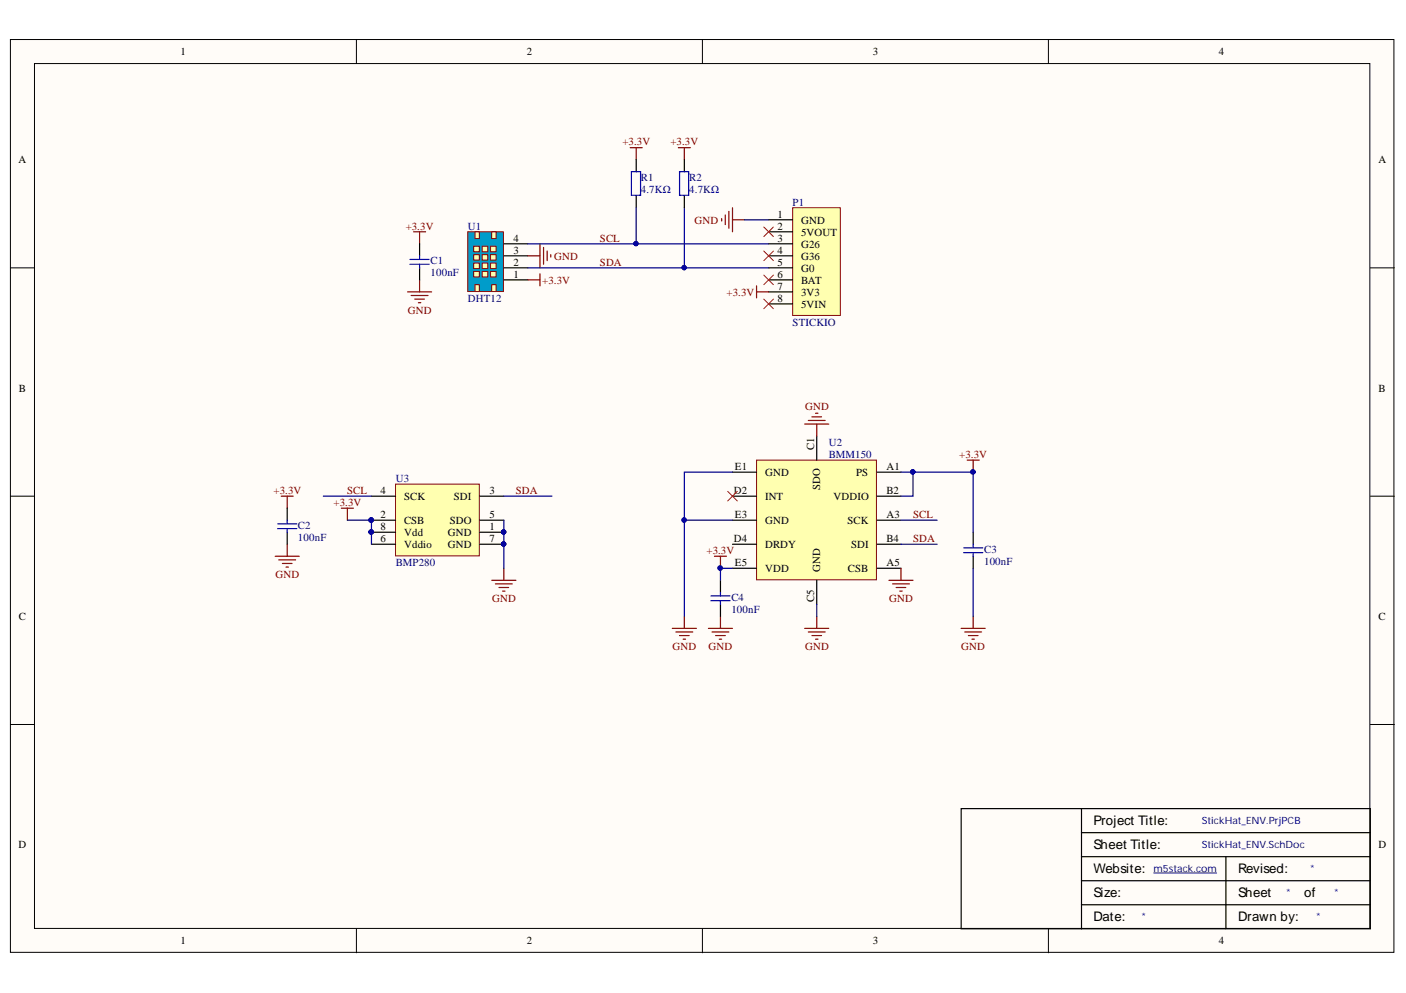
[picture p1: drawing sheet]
<svg xmlns="http://www.w3.org/2000/svg" width="297mm" height="210mm" viewBox="0 0 297 210" stroke-linecap="round" stroke-linejoin="round" font-family="sans-serif">
<g fill="#fffcf8" stroke="#000" stroke-width=".21">
<path d="M2.2 8.4h292.3v192.9h-292.3z"/>
<path d="M7.3 13.4h282.1v182.9h-282.1z"/>
</g>
<path d="M75.3 8.4v5M148.4 8.4v5M221.5 8.4v5M2.2 56.6h5.1M289.5 56.6h5.1M2.2 104.9h5.1M289.5 104.9h5.1M2.2 153.1h5.1M289.5 153.1h5.1M75.3 196.3v5.1M148.4 196.3v5.1M221.5 196.3v5.1" fill="none" stroke="#000" stroke-width=".21"/>
<path d="M228.5 170.9h-25.4v25.4h25.4M228.5 170.9h61v25.4h-61M228.5 176h61M228.5 170.9v25.4M228.5 191.2h61M228.5 186.2h61M228.5 181.1h61M259 181.1v15.2" fill="none" stroke="#000" stroke-width=".25"/>
<path d="M243.7 184.5h13.3" fill="none" stroke="#000080" stroke-width=".21"/>
<path d="M167.5 43.9h10v22.8h-10z" fill="#ffffb0" stroke="#800000" stroke-width=".21"/>
<path d="M162.4 46.5h5.1M162.4 49h5.1M162.4 51.5h5.1M162.4 54.1h5.1M162.4 56.6h5.1M162.4 59.2h5.1M162.4 61.7h5.1M162.4 64.2h5.1" fill="none" stroke="#000" stroke-width=".25"/>
<path d="M161.4 58.1l2 2.1M161.4 53.1l2 2M161.4 48l2 2M163.4 58.1l-2 2.1M163.4 53.1l-2 2M163.4 48l-2 2M161.4 63.2l2 2.1M163.4 63.2l-2 2.1" fill="none" stroke="#f00" stroke-width=".21"/>
<g fill="none" stroke="#800000" stroke-width=".25">
<path d="M133.1 31.2h2.6M134.4 31.2v2.6M143.3 31.2h2.6M144.6 31.2v2.6M87.4 49h2.5M88.6 49v2.5M88.6 59.2v2.5M152.5 46.2v.5M153.2 45.4v2.1M154 44.7v3.5M154.8 43.9v5.1M154.8 46.5h2.5"/>
<path d="M86.1 61.7h5.1M86.9 62.5h3.5M87.6 63.2h2.1M88.4 64h.5M159.8 61.7h2.6M159.8 60.4v2.6"/>
</g>
<path d="M83.6 102.3h17.7v15.2h-17.7z" fill="#ffffb0" stroke="#800000" stroke-width=".21"/>
<path d="M78.5 112.5h5.1M78.5 110h5.1M78.5 104.9h5.1M78.5 115h5.1M101.4 112.5h5M101.4 110h5M101.4 104.9h5M101.4 115h5" fill="none" stroke="#000" stroke-width=".25"/>
<g fill="#000080" stroke="#000080" stroke-width=".21">
<circle cx="106.4" cy="112.5" r=".46"/>
<circle cx="78.4" cy="109.9" r=".47"/>
<circle cx="106.4" cy="115" r=".46"/>
<circle cx="78.4" cy="112.5" r=".46"/>
</g>
<path d="M72.1 107.4h2.6M73.4 107.4v2.6M103.9 122.7h5.1M104.7 123.4h3.5M105.4 124.2h2.1M106.2 125h.5M106.4 120.1v2.6" fill="none" stroke="#800000" stroke-width=".25"/>
<path d="M98.8 49h7.5v12.6h-7.5z" fill="#009cca" stroke="#800000" stroke-width=".21"/>
<path d="M106.4 59.2h5.1M106.4 56.6h5.1M106.4 54.1h5.1M106.4 51.5h5.1" fill="none" stroke="#000" stroke-width=".25"/>
<g fill="#ffffb0" stroke="#800000" stroke-width=".21">
<path d="M100.1 57.4h1.2v1.2h-1.2z"/>
<path d="M100.1 55.6h1.2v1.2h-1.2z"/>
<path d="M100.1 53.8h1.2v1.2h-1.2z"/>
<path d="M100.1 52h1.2v1.2h-1.2z"/>
<path d="M101.9 57.4h1.1v1.2h-1.1z"/>
<path d="M101.9 55.6h1.1v1.2h-1.1z"/>
<path d="M101.9 53.8h1.1v1.2h-1.1z"/>
<path d="M101.9 52h1.1v1.2h-1.1z"/>
<path d="M103.6 57.4h1.2v1.2h-1.2z"/>
<path d="M103.6 53.8h1.2v1.2h-1.2z"/>
<path d="M103.6 52h1.2v1.2h-1.2z"/>
<path d="M103.6 55.6h1.2v1.2h-1.2z"/>
<path d="M100.3 49h1v1.4h-1z"/>
<path d="M103.9 49h.9v1.4h-.9z"/>
<path d="M100.3 60.2h1v1.4h-1z"/>
<path d="M103.9 60.2h.9v1.4h-.9z"/>
</g>
<g fill="none" stroke="#800000" stroke-width=".25">
<path d="M111.5 59.2h2.6M111.5 54.1h2.6M114.1 51.5v5.1M114.1 57.9v2.5M114.8 52.3v3.6M115.6 53.1v2M116.4 53.8v.5M58.1 117.6h5.1M58.9 118.3h3.6M59.4 104.9h2.5M59.7 119.1h2M60.4 119.9h.5"/>
<path d="M60.7 104.9v2.5M60.7 115v2.6"/>
</g>
<path d="M159.8 97.3h25.4v25.3h-25.4z" fill="#ffffb0" stroke="#800000" stroke-width=".21"/>
<g fill="none" stroke="#000" stroke-width=".25">
<path d="M134.4 33.8v2.5M144.6 33.8v2.5M88.6 51.5v2.6M88.6 56.6v2.6M134.4 41.4v2.5M144.6 41.4v2.5M154.8 99.8h5M172.5 92.2v5.1M185.3 99.8h5M60.7 107.4v2.6M60.7 112.5v2.5M154.8 110h5"/>
<path d="M154.8 104.9h5M154.8 115h5M185.3 110h5M185.3 104.9h5M185.3 115h5M205.6 112.5v2.5M205.6 117.6v2.5M152.2 122.7v2.5M152.2 127.7v2.6M154.8 120.1h5M172.5 122.7v5M185.3 120.1h5"/>
</g>
<g fill="none" stroke="#800000" stroke-width=".25">
<path d="M170 89.6h5.1M170.8 88.9h3.5M171.5 88.1h2.1M172.3 87.4h.5M172.5 89.6v2.6M204.3 97.3h2.6M205.6 97.3v2.5M150.9 117.6h2.6M152.2 117.6v2.5M142 132.8h5.1M142.8 133.6h3.6M143.6 134.3h2"/>
<path d="M144.3 135.1h.5M144.6 130.3v2.5M149.7 132.8h5.1M150.4 133.6h3.6M151.2 134.3h2M152 135.1h.5M152.2 130.3v2.5M170 132.8h5.1M170.8 133.6h3.5M171.5 134.3h2.1M172.3 135.1h.5M172.5 130.3v2.5"/>
<path d="M187.8 122.7h5.1M188.6 123.4h3.5M189.3 124.2h2.1M190.1 125h.5M190.3 120.1v2.6M203.1 132.8h5M203.8 133.6h3.6M204.6 134.3h2M205.3 135.1h.6M205.6 130.3v2.5"/>
</g>
<g fill="#000080" stroke="#000080" stroke-width=".21">
<circle cx="205.5" cy="99.8" r=".46"/>
<circle cx="152.2" cy="120.1" r=".46"/>
<circle cx="134.4" cy="51.5" r=".46"/>
<circle cx="144.5" cy="56.6" r=".46"/>
<circle cx="106.4" cy="115" r=".46"/>
<circle cx="106.4" cy="112.5" r=".46"/>
<circle cx="78.4" cy="112.5" r=".46"/>
<circle cx="78.4" cy="109.9" r=".47"/>
<circle cx="144.5" cy="109.9" r=".46"/>
<circle cx="192.8" cy="99.8" r=".46"/>
</g>
<path d="M153.7 103.9l2.1 2M155.8 103.9l-2.1 2" fill="none" stroke="#f00" stroke-width=".21"/>
<g fill="none" stroke="#00f" stroke-width=".25">
<path d="M133.4 36.3h1.9v5h-1.9zM143.6 36.3h1.9v5h-1.9zM86.6 54.8h4.1M86.6 55.9h4.1M88.6 54.1v.7M88.6 55.9v.7M58.6 110.7h4.1M58.6 111.7h4.1M60.7 110v.7M60.7 111.7v.8M203.6 115.8h4M203.6 116.8h4"/>
<path d="M205.6 115v.8M205.6 116.8v.8M150.2 126h4M150.2 127h4M152.2 125.2v.8M152.2 127v.7"/>
</g>
<g fill="none" stroke="#000080" stroke-width=".25">
<path d="M111.5 56.6h50.9M111.5 51.5h50.9M134.4 43.9v7.6M144.6 43.9v12.7M157.3 46.5h5.1M154.8 99.8h-10.2v10.2M190.3 99.8h15.3v12.7M192.9 99.8v5.1h-2.6M68.3 104.9h10.2M73.4 110h5.1v5M106.4 110v10.1M106.4 104.9h10.2"/>
<path d="M154.8 110h-10.2v20.3M190.3 110h7.7M190.3 115h7.7M154.8 120.1h-2.6v2.6M172.5 127.7v2.6M205.6 120.1v10.2"/>
</g>
<g font-size="2.8">
<text x="231" y="174.4">Project Title:</text>
<text x="231" y="179.5">Sheet Title:</text>
<text x="231" y="184.6">Website:</text>
<text x="261.6" y="184.6">Revised:</text>
<text x="231" y="189.7">Size:</text>
<text x="261.6" y="189.7">Sheet</text>
<text x="275.5" y="189.7">of</text>
<text x="231" y="194.7">Date:</text>
<text x="261.6" y="194.7">Drawn by:</text>
</g>
<g font-size="2.3">
<text x="38.2" y="11.7">1</text>
<text x="111.3" y="11.7">2</text>
<text x="184.4" y="11.7">3</text>
<text x="257.5" y="11.7">4</text>
<text x="3.9" y="34.5">A</text>
<text x="291.3" y="34.5">A</text>
<text x="164.2" y="46">1</text>
<text x="169.2" y="47.3">GND</text>
<text x="108.5" y="53.6">3</text>
<text x="108.5" y="51.1">4</text>
<text x="164.2" y="48.5">2</text>
<text x="164.2" y="51.1">3</text>
<text x="164.2" y="53.6">4</text>
<text x="169.2" y="49.8">5VOUT</text>
<text x="169.2" y="52.3">G26</text>
<text x="108.5" y="58.7">1</text>
<text x="108.5" y="56.1">2</text>
<text x="164.2" y="56.1">5</text>
<text x="164.2" y="58.7">6</text>
<text x="169.2" y="54.9">G36</text>
<text x="169.2" y="57.4">G0</text>
<text x="169.2" y="60">BAT</text>
<text x="164.2" y="61.2">7</text>
<text x="164.2" y="63.8">8</text>
<text x="169.2" y="62.5">3V3</text>
<text x="169.2" y="65">5VIN</text>
<text x="4" y="82.8">B</text>
<text x="291.3" y="82.8">B</text>
<text x="172" y="95.2" transform="rotate(-90 172 95.2)">C1</text>
<text x="155.3" y="99.3">E1</text>
<text x="161.6" y="100.5">GND</text>
<text x="180.9" y="100.5">PS</text>
<text x="187.3" y="99.3">A1</text>
<text x="80.4" y="104.4">4</text>
<text x="85.4" y="105.7">SCK</text>
<text x="95.9" y="105.7">SDI</text>
<text x="103.4" y="104.4">3</text>
<text x="155" y="104.4">D2</text>
<text x="161.6" y="105.7">INT</text>
<text x="173.3" y="103.7" transform="rotate(-90 173.3 103.7)">SDO</text>
<text x="176.1" y="105.7">VDDIO</text>
<text x="187.3" y="104.4">B2</text>
<text x="80.4" y="109.5">2</text>
<text x="80.4" y="112">8</text>
<text x="85.4" y="110.8">CSB</text>
<text x="85.4" y="113.3">Vdd</text>
<text x="94.6" y="113.3">GND</text>
<text x="95" y="110.8">SDO</text>
<text x="103.4" y="112">1</text>
<text x="103.4" y="109.5">5</text>
<text x="155.3" y="109.5">E3</text>
<text x="161.6" y="110.8">GND</text>
<text x="179.1" y="110.8">SCK</text>
<text x="187.3" y="109.5">A3</text>
<text x="80.4" y="114.6">6</text>
<text x="85.4" y="115.8">Vddio</text>
<text x="94.6" y="115.8">GND</text>
<text x="103.4" y="114.6">7</text>
<text x="155" y="114.6">D4</text>
<text x="155.3" y="119.6">E5</text>
<text x="161.6" y="115.8">DRDY</text>
<text x="179.8" y="115.8">SDI</text>
<text x="187.3" y="119.6">A5</text>
<text x="187.3" y="114.6">B4</text>
<text x="161.6" y="120.9">VDD</text>
<text x="173.3" y="120.9" transform="rotate(-90 173.3 120.9)">GND</text>
<text x="179.1" y="120.9">CSB</text>
<text x="4" y="131.1">C</text>
<text x="172" y="127.3" transform="rotate(-90 172 127.3)">C5</text>
<text x="291.3" y="131.1">C</text>
<text x="3.9" y="179.3">D</text>
<text x="291.3" y="179.3">D</text>
<text x="38.2" y="199.6">1</text>
<text x="111.3" y="199.6">2</text>
<text x="184.4" y="199.6">3</text>
<text x="257.5" y="199.6">4</text>
</g>
<g font-size="2.3" fill="#800000">
<text x="131.5" y="30.7">+3.3V</text>
<text x="141.6" y="30.7">+3.3V</text>
<text x="146.7" y="47.3">GND</text>
<text x="85.7" y="48.5">+3.3V</text>
<text x="126.8" y="51.1">SCL</text>
<text x="114.6" y="60">+3.3V</text>
<text x="117.1" y="54.9">GND</text>
<text x="126.8" y="56.1">SDA</text>
<text x="153.5" y="62.5">+3.3V</text>
<text x="86.1" y="66.3">GND</text>
<text x="170.1" y="86.6">GND</text>
<text x="202.7" y="96.7">+3.3V</text>
<text x="57.8" y="104.4">+3.3V</text>
<text x="70.5" y="107">+3.3V</text>
<text x="73.4" y="104.4">SCL</text>
<text x="109" y="104.4">SDA</text>
<text x="192.9" y="109.5">SCL</text>
<text x="149.3" y="117.1">+3.3V</text>
<text x="192.9" y="114.6">SDA</text>
<text x="58.2" y="122.2">GND</text>
<text x="104" y="127.3">GND</text>
<text x="187.9" y="127.3">GND</text>
<text x="142.1" y="137.4">GND</text>
<text x="149.7" y="137.4">GND</text>
<text x="170.1" y="137.4">GND</text>
<text x="203.1" y="137.4">GND</text>
</g>
<g font-size="2.3" fill="#000080">
<text x="135.4" y="38.3">R1</text>
<text x="135.4" y="40.8">4.7KΩ</text>
<text x="145.6" y="38.3">R2</text>
<text x="145.6" y="40.8">4.7KΩ</text>
<text x="167.5" y="43.5">P1</text>
<text x="98.8" y="48.5">U1</text>
<text x="91" y="55.9">C1</text>
<text x="91" y="58.4">100nF</text>
<text x="98.8" y="63.8">DHT12</text>
<text x="167.5" y="68.8">STICKIO</text>
<text x="175.1" y="94.2">U2</text>
<text x="83.6" y="101.8">U3</text>
<text x="175.1" y="96.7">BMM150</text>
<text x="63" y="111.8">C2</text>
<text x="63" y="114.3">100nF</text>
<text x="83.6" y="119.6">BMP280</text>
<text x="207.9" y="116.9">C3</text>
<text x="207.9" y="119.4">100nF</text>
<text x="154.5" y="127">C4</text>
<text x="154.5" y="129.5">100nF</text>
</g>
<g font-size="2.1" fill="#000080">
<text x="253.9" y="174.2">StickHat_ENV.PrjPCB</text>
<text x="253.9" y="179.3">StickHat_ENV.SchDoc</text>
<text x="243.7" y="184.3">m5stack.com</text>
<text x="276.8" y="184.3">*</text>
<text x="271.7" y="189.4">*</text>
<text x="281.9" y="189.4">*</text>
<text x="241.2" y="194.5">*</text>
<text x="278.1" y="194.5">*</text>
</g>
</svg>
